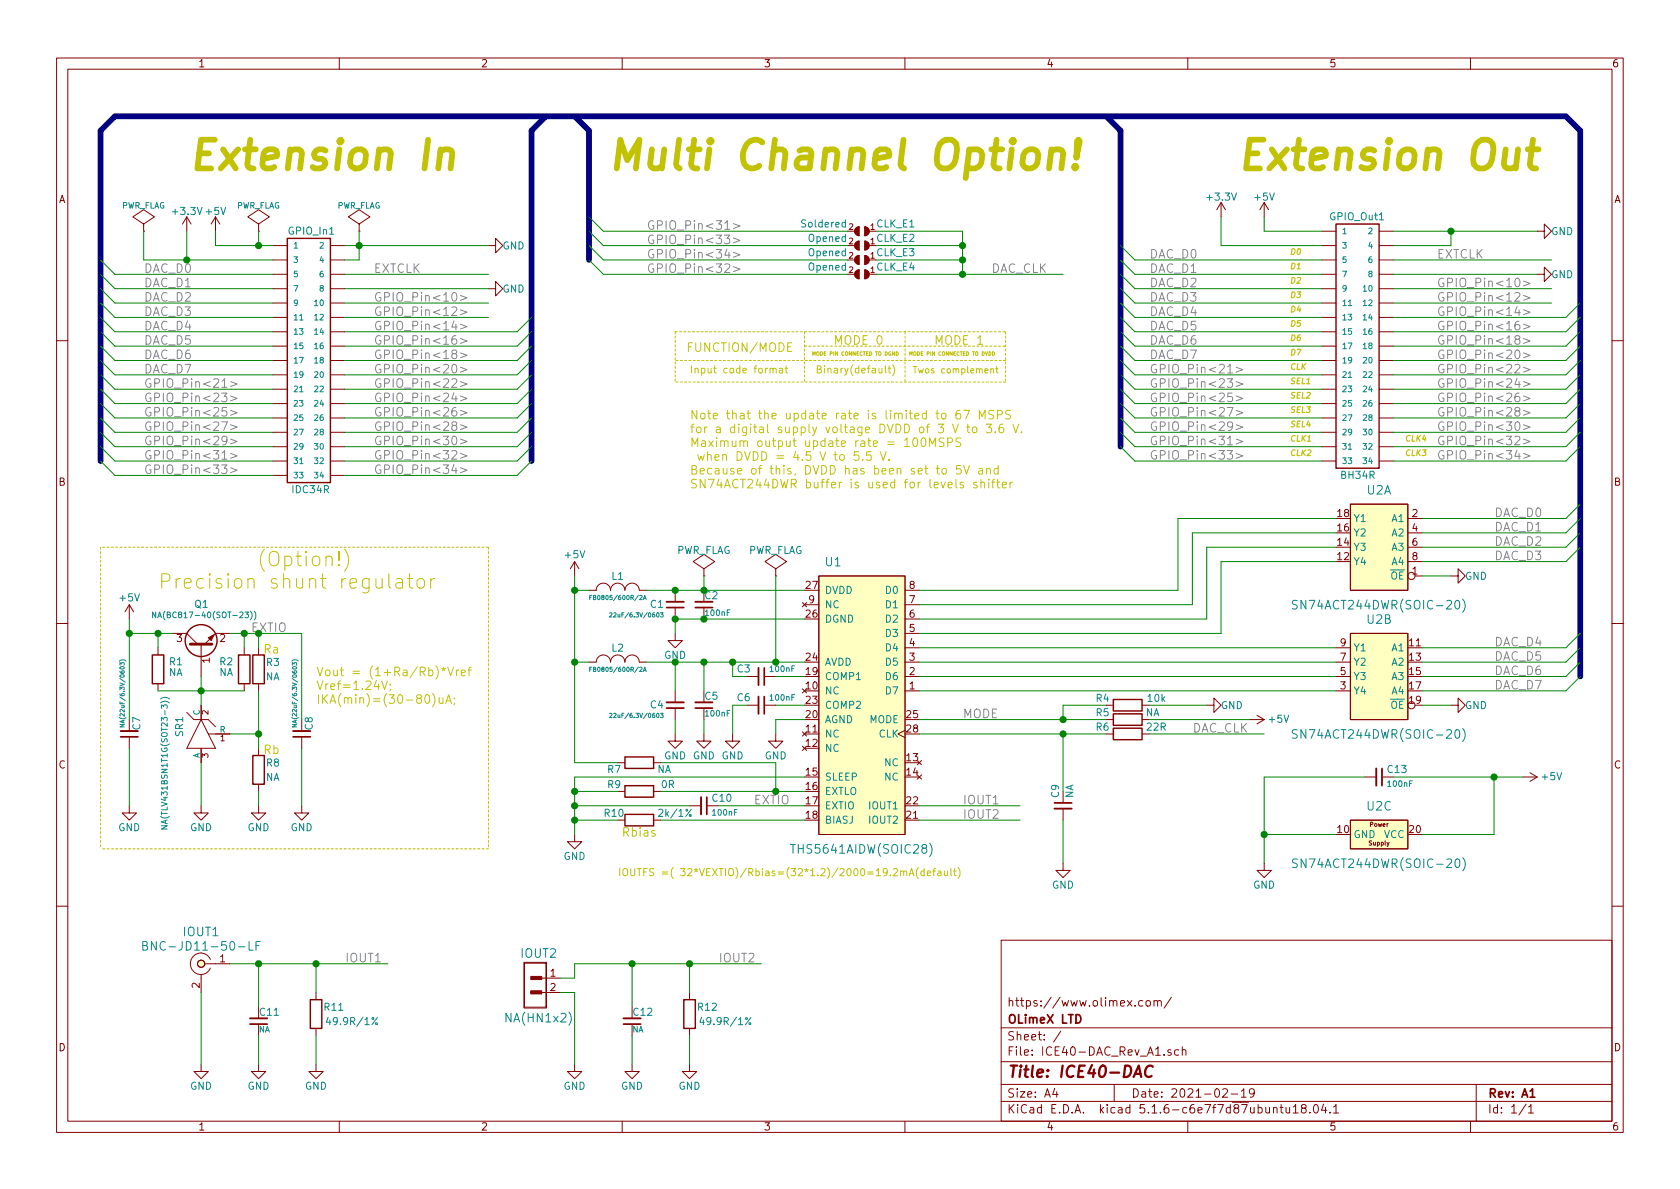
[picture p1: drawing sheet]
EESchema Schematic File Version 4
EELAYER 30 0
EELAYER END
$Descr A4 11693 8268
encoding utf-8
Sheet 1 1
Title "ICE40-DAC"
Date "2021-02-19"
Rev "A1"
Comp "OLimeX LTD"
Comment1 "https://www.olimex.com/"
Comment2 ""
Comment3 ""
Comment4 ""
$EndDescr
$Comp
L ICE40-DAC_Rev_A1:L L1
U 1 1
P 4300 4100
F 0 "L1" H 4300 4200 50  0000 C CNN
F 1 "FB0805/600R/2A" H 4300 4050 30  0000 C CNN
F 2 "OLIMEX_RLC-FP:L_0805_5MIL_DWS" H 4250 4100 60  0001 C CNN
F 3 "" H 4250 4100 60  0000 C CNN
	1    4300 4100
	-1   0    0    -1  
$EndComp
$Comp
L ICE40-DAC_Rev_A1:+5V #PWR01
U 1 1
P 8800 1500
F 0 "#PWR01" H 8800 1350 50  0001 C CNN
F 1 "+5V" H 8800 1640 50  0000 C CNN
F 2 "" H 8800 1500 60  0000 C CNN
F 3 "" H 8800 1500 60  0000 C CNN
	1    8800 1500
	1    0    0    -1  
$EndComp
$Comp
L ICE40-DAC_Rev_A1:GND #PWR02
U 1 1
P 10700 1600
F 0 "#PWR02" H 10700 1350 50  0001 C CNN
F 1 "GND" V 10700 1425 50  0000 C CNN
F 2 "" H 10700 1600 60  0000 C CNN
F 3 "" H 10700 1600 60  0000 C CNN
	1    10700 1600
	0    -1   1    0   
$EndComp
$Comp
L ICE40-DAC_Rev_A1:+3.3V #PWR03
U 1 1
P 8500 1500
F 0 "#PWR03" H 8500 1350 50  0001 C CNN
F 1 "+3.3V" H 8500 1640 50  0000 C CNN
F 2 "" H 8500 1500 60  0000 C CNN
F 3 "" H 8500 1500 60  0000 C CNN
	1    8500 1500
	-1   0    0    -1  
$EndComp
Text Notes 8600 1200 0    200  Italic 40
Extension Out
$Comp
L ICE40-DAC_Rev_A1:C C2
U 1 1
P 4900 4200
F 0 "C2" H 4900 4140 50  0000 L CNN
F 1 "100nF" H 4900 4260 40  0000 L CNN
F 2 "OLIMEX_RLC-FP:C_0402_5MIL_DWS" H 4938 4050 30  0001 C CNN
F 3 "" H 4900 4200 60  0000 C CNN
	1    4900 4200
	1    0    0    1   
$EndComp
$Comp
L ICE40-DAC_Rev_A1:C C3
U 1 1
P 5300 4700
F 0 "C3" V 5350 4525 50  0000 L CNN
F 1 "100nF" V 5350 4750 40  0000 L CNN
F 2 "OLIMEX_RLC-FP:C_0402_5MIL_DWS" H 5338 4550 30  0001 C CNN
F 3 "" H 5300 4700 60  0000 C CNN
	1    5300 4700
	0    1    -1   0   
$EndComp
$Comp
L ICE40-DAC_Rev_A1:R R6
U 1 1
P 7850 5100
F 0 "R6" H 8025 5150 50  0000 C CNN
F 1 "22R" H 7650 5150 50  0000 C CNN
F 2 "OLIMEX_RLC-FP:R_0402_5MIL_DWS" V 7780 5100 30  0001 C CNN
F 3 "" H 7850 5100 30  0000 C CNN
	1    7850 5100
	-1   0    0    -1  
$EndComp
$Comp
L ICE40-DAC_Rev_A1:C C1
U 1 1
P 4700 4200
F 0 "C1" H 4775 4200 50  0000 L CNN
F 1 "22uF/6.3V/0603" H 4775 4275 30  0000 L CNN
F 2 "OLIMEX_RLC-FP:C_0603_5MIL_DWS" H 4738 4050 30  0001 C CNN
F 3 "" H 4700 4200 60  0000 C CNN
	1    4700 4200
	-1   0    0    1   
$EndComp
$Comp
L ICE40-DAC_Rev_A1:BH34S GPIO_Out1
U 1 1
P 9500 2400
F 0 "GPIO_Out1" H 9250 3275 50  0000 L BNN
F 1 "BH34R" H 9325 1475 50  0000 L BNN
F 2 "OLIMEX_Connectors-FP:BH34R" H 9470 2150 20  0001 C CNN
F 3 "" H 9500 2300 60  0000 C CNN
	1    9500 2400
	1    0    0    -1  
$EndComp
Entry Wire Line
	7800 1700 7900 1800
Entry Wire Line
	7800 1800 7900 1900
Entry Wire Line
	7800 1900 7900 2000
Entry Wire Line
	7800 2000 7900 2100
Entry Wire Line
	7800 2100 7900 2200
Entry Wire Line
	7800 2200 7900 2300
Entry Wire Line
	7800 2300 7900 2400
Entry Wire Line
	7800 2400 7900 2500
Entry Wire Line
	7800 2500 7900 2600
Text Label 8000 1800 0    60   ~ 0
DAC_D0
Text Label 8000 1900 0    60   ~ 0
DAC_D1
Text Label 8000 2000 0    60   ~ 0
DAC_D2
Text Label 8000 2100 0    60   ~ 0
DAC_D3
Text Label 8000 2200 0    60   ~ 0
DAC_D4
Text Label 8000 2300 0    60   ~ 0
DAC_D5
Text Label 8000 2400 0    60   ~ 0
DAC_D6
Text Label 8000 2500 0    60   ~ 0
DAC_D7
Text Label 8000 2600 0    60   ~ 0
GPIO_Pin<21>
Text Label 8000 2700 0    60   ~ 0
GPIO_Pin<23>
Entry Wire Line
	7800 2800 7900 2900
Entry Wire Line
	7800 2900 7900 3000
Entry Wire Line
	7800 3000 7900 3100
Entry Wire Line
	7800 3100 7900 3200
Entry Wire Line
	11000 3000 10900 3100
Entry Wire Line
	11000 3100 10900 3200
Text Label 8000 2800 0    60   ~ 0
GPIO_Pin<25>
Text Label 8000 2900 0    60   ~ 0
GPIO_Pin<27>
Text Label 8000 3000 0    60   ~ 0
GPIO_Pin<29>
Text Label 8000 3100 0    60   ~ 0
GPIO_Pin<31>
Text Label 8000 3200 0    60   ~ 0
GPIO_Pin<33>
Text Label 10000 3200 0    60   ~ 0
GPIO_Pin<34>
Text Label 10000 3100 0    60   ~ 0
GPIO_Pin<32>
Entry Wire Line
	11000 2900 10900 3000
Text Label 10000 3000 0    60   ~ 0
GPIO_Pin<30>
Text Label 10000 2900 0    60   ~ 0
GPIO_Pin<28>
Text Label 10000 2800 0    60   ~ 0
GPIO_Pin<26>
Text Label 10000 2700 0    60   ~ 0
GPIO_Pin<24>
Text Label 10000 2600 0    60   ~ 0
GPIO_Pin<22>
Text Label 10000 2500 0    60   ~ 0
GPIO_Pin<20>
Text Label 10000 2400 0    60   ~ 0
GPIO_Pin<18>
Text Label 10000 2300 0    60   ~ 0
GPIO_Pin<16>
Text Label 10000 2200 0    60   ~ 0
GPIO_Pin<14>
Entry Wire Line
	11000 2100 10900 2200
Entry Wire Line
	11000 2200 10900 2300
Entry Wire Line
	11000 2300 10900 2400
Entry Wire Line
	11000 2400 10900 2500
Entry Wire Line
	11000 2500 10900 2600
Entry Wire Line
	11000 2600 10900 2700
Entry Wire Line
	11000 2800 10900 2900
Entry Wire Line
	11000 2700 10900 2800
Text Label 10000 2000 0    60   ~ 0
GPIO_Pin<10>
Text Label 10000 2100 0    60   ~ 0
GPIO_Pin<12>
$Comp
L ICE40-DAC_Rev_A1:GND #PWR04
U 1 1
P 10700 1900
F 0 "#PWR04" H 10700 1650 50  0001 C CNN
F 1 "GND" V 10700 1725 50  0000 C CNN
F 2 "" H 10700 1900 60  0000 C CNN
F 3 "" H 10700 1900 60  0000 C CNN
	1    10700 1900
	0    -1   1    0   
$EndComp
Text Label 10000 1800 0    60   ~ 0
EXTCLK
$Comp
L ICE40-DAC_Rev_A1:GND #PWR05
U 1 1
P 4700 4400
F 0 "#PWR05" H 4700 4150 50  0001 C CNN
F 1 "GND" H 4700 4250 50  0000 C CNN
F 2 "" H 4700 4400 60  0000 C CNN
F 3 "" H 4700 4400 60  0000 C CNN
	1    4700 4400
	-1   0    0    -1  
$EndComp
Text Label 8300 5100 0    60   ~ 0
DAC_CLK
$Comp
L ICE40-DAC_Rev_A1:+5V #PWR06
U 1 1
P 1500 1600
F 0 "#PWR06" H 1500 1450 50  0001 C CNN
F 1 "+5V" H 1500 1740 50  0000 C CNN
F 2 "" H 1500 1600 60  0000 C CNN
F 3 "" H 1500 1600 60  0000 C CNN
	1    1500 1600
	1    0    0    -1  
$EndComp
$Comp
L ICE40-DAC_Rev_A1:GND #PWR07
U 1 1
P 3400 1700
F 0 "#PWR07" H 3400 1450 50  0001 C CNN
F 1 "GND" V 3400 1525 50  0000 C CNN
F 2 "" H 3400 1700 60  0000 C CNN
F 3 "" H 3400 1700 60  0000 C CNN
	1    3400 1700
	0    -1   1    0   
$EndComp
$Comp
L ICE40-DAC_Rev_A1:+3.3V #PWR08
U 1 1
P 1300 1600
F 0 "#PWR08" H 1300 1450 50  0001 C CNN
F 1 "+3.3V" H 1300 1740 50  0000 C CNN
F 2 "" H 1300 1600 60  0000 C CNN
F 3 "" H 1300 1600 60  0000 C CNN
	1    1300 1600
	-1   0    0    -1  
$EndComp
$Comp
L ICE40-DAC_Rev_A1:BH34S GPIO_In1
U 1 1
P 2200 2500
F 0 "GPIO_In1" H 2000 3375 50  0000 L BNN
F 1 "IDC34R" H 2025 1575 50  0000 L BNN
F 2 "OLIMEX_Connectors-FP:IDC34R_PCB" H 2170 2250 20  0001 C CNN
F 3 "" H 2200 2400 60  0000 C CNN
	1    2200 2500
	1    0    0    -1  
$EndComp
Entry Wire Line
	700  1800 800  1900
Entry Wire Line
	700  1900 800  2000
Entry Wire Line
	700  2000 800  2100
Entry Wire Line
	700  2100 800  2200
Entry Wire Line
	700  2200 800  2300
Entry Wire Line
	700  2300 800  2400
Entry Wire Line
	700  2400 800  2500
Entry Wire Line
	700  2500 800  2600
Entry Wire Line
	700  2600 800  2700
Entry Wire Line
	700  2700 800  2800
Text Label 1000 1900 0    60   ~ 0
DAC_D0
Text Label 1000 2000 0    60   ~ 0
DAC_D1
Text Label 1000 2100 0    60   ~ 0
DAC_D2
Text Label 1000 2200 0    60   ~ 0
DAC_D3
Text Label 1000 2300 0    60   ~ 0
DAC_D4
Text Label 1000 2400 0    60   ~ 0
DAC_D5
Text Label 1000 2500 0    60   ~ 0
DAC_D6
Text Label 1000 2600 0    60   ~ 0
DAC_D7
Text Label 1000 2700 0    60   ~ 0
GPIO_Pin<21>
Text Label 1000 2800 0    60   ~ 0
GPIO_Pin<23>
Entry Wire Line
	700  2800 800  2900
Entry Wire Line
	700  2900 800  3000
Entry Wire Line
	700  3000 800  3100
Entry Wire Line
	700  3100 800  3200
Entry Wire Line
	700  3200 800  3300
Entry Wire Line
	3700 3100 3600 3200
Entry Wire Line
	3700 3200 3600 3300
Text Label 1000 2900 0    60   ~ 0
GPIO_Pin<25>
Text Label 1000 3000 0    60   ~ 0
GPIO_Pin<27>
Text Label 1000 3100 0    60   ~ 0
GPIO_Pin<29>
Text Label 1000 3200 0    60   ~ 0
GPIO_Pin<31>
Text Label 1000 3300 0    60   ~ 0
GPIO_Pin<33>
Text Label 2600 3300 0    60   ~ 0
GPIO_Pin<34>
Text Label 2600 3200 0    60   ~ 0
GPIO_Pin<32>
Entry Wire Line
	3700 3000 3600 3100
Text Label 2600 3100 0    60   ~ 0
GPIO_Pin<30>
Text Label 2600 3000 0    60   ~ 0
GPIO_Pin<28>
Text Label 2600 2900 0    60   ~ 0
GPIO_Pin<26>
Text Label 2600 2800 0    60   ~ 0
GPIO_Pin<24>
Text Label 2600 2700 0    60   ~ 0
GPIO_Pin<22>
Text Label 2600 2600 0    60   ~ 0
GPIO_Pin<20>
Text Label 2600 2500 0    60   ~ 0
GPIO_Pin<18>
Text Label 2600 2400 0    60   ~ 0
GPIO_Pin<16>
Text Label 2600 2300 0    60   ~ 0
GPIO_Pin<14>
Entry Wire Line
	3700 2200 3600 2300
Entry Wire Line
	3700 2300 3600 2400
Entry Wire Line
	3700 2400 3600 2500
Entry Wire Line
	3700 2500 3600 2600
Entry Wire Line
	3700 2600 3600 2700
Entry Wire Line
	3700 2700 3600 2800
Entry Wire Line
	3700 2900 3600 3000
Entry Wire Line
	3700 2800 3600 2900
Text Label 2600 2100 0    60   ~ 0
GPIO_Pin<10>
Text Label 2600 2200 0    60   ~ 0
GPIO_Pin<12>
$Comp
L ICE40-DAC_Rev_A1:GND #PWR09
U 1 1
P 3400 2000
F 0 "#PWR09" H 3400 1750 50  0001 C CNN
F 1 "GND" V 3400 1825 50  0000 C CNN
F 2 "" H 3400 2000 60  0000 C CNN
F 3 "" H 3400 2000 60  0000 C CNN
	1    3400 2000
	0    -1   1    0   
$EndComp
Text Label 2600 1900 0    60   ~ 0
EXTCLK
Text Notes 1300 1200 0    200  Italic 40
Extension In
$Comp
L ICE40-DAC_Rev_A1:R R1
U 1 1
P 1100 4650
F 0 "R1" V 1150 4525 50  0000 C CNN
F 1 "NA" V 1075 4525 50  0000 C CNN
F 2 "OLIMEX_RLC-FP:R_0402_5MIL_DWS" V 1030 4650 30  0001 C CNN
F 3 "" H 1100 4650 30  0000 C CNN
	1    1100 4650
	0    -1   -1   0   
$EndComp
$Comp
L ICE40-DAC_Rev_A1:+5V #PWR010
U 1 1
P 900 4300
F 0 "#PWR010" H 900 4150 50  0001 C CNN
F 1 "+5V" H 900 4450 50  0000 C CNN
F 2 "" H 900 4300 60  0000 C CNN
F 3 "" H 900 4300 60  0000 C CNN
	1    900  4300
	-1   0    0    -1  
$EndComp
$Comp
L ICE40-DAC_Rev_A1:R R3
U 1 1
P 1800 4650
F 0 "R3" V 1750 4550 50  0000 C CNN
F 1 "NA" V 1850 4550 50  0000 C CNN
F 2 "OLIMEX_RLC-FP:R_0402_5MIL_DWS" V 1730 4650 30  0001 C CNN
F 3 "" H 1800 4650 30  0000 C CNN
	1    1800 4650
	0    -1   1    0   
$EndComp
$Comp
L ICE40-DAC_Rev_A1:R R8
U 1 1
P 1800 5350
F 0 "R8" V 1750 5250 50  0000 C CNN
F 1 "NA" V 1850 5250 50  0000 C CNN
F 2 "OLIMEX_RLC-FP:R_0402_5MIL_DWS" V 1730 5350 30  0001 C CNN
F 3 "" H 1800 5350 30  0000 C CNN
	1    1800 5350
	0    -1   1    0   
$EndComp
$Comp
L ICE40-DAC_Rev_A1:GND #PWR011
U 1 1
P 1400 5600
F 0 "#PWR011" H 1400 5350 50  0001 C CNN
F 1 "GND" H 1400 5450 50  0000 C CNN
F 2 "" H 1400 5600 60  0000 C CNN
F 3 "" H 1400 5600 60  0000 C CNN
	1    1400 5600
	1    0    0    -1  
$EndComp
$Comp
L ICE40-DAC_Rev_A1:Q_NPN_BEC Q1
U 1 1
P 1400 4500
F 0 "Q1" V 1700 4550 50  0000 R CNN
F 1 "NA(BC817-40(SOT-23))" V 1625 4850 40  0000 R CNN
F 2 "OLIMEX_Transistors-FP:SOT23" H 1600 4600 29  0001 C CNN
F 3 "" H 1400 4500 60  0000 C CNN
	1    1400 4500
	0    -1   -1   0   
$EndComp
$Comp
L ICE40-DAC_Rev_A1:GND #PWR012
U 1 1
P 1800 5600
F 0 "#PWR012" H 1800 5350 50  0001 C CNN
F 1 "GND" H 1800 5450 50  0000 C CNN
F 2 "" H 1800 5600 60  0000 C CNN
F 3 "" H 1800 5600 60  0000 C CNN
	1    1800 5600
	1    0    0    -1  
$EndComp
$Comp
L ICE40-DAC_Rev_A1:C C7
U 1 1
P 900 5100
F 0 "C7" V 950 4975 50  0000 L CNN
F 1 "NA(22uF/6.3V/0603)" V 850 4575 30  0000 L CNN
F 2 "OLIMEX_RLC-FP:C_0603_5MIL_DWS" H 938 4950 30  0001 C CNN
F 3 "" H 900 5100 60  0000 C CNN
	1    900  5100
	1    0    0    1   
$EndComp
$Comp
L ICE40-DAC_Rev_A1:GND #PWR013
U 1 1
P 900 5600
F 0 "#PWR013" H 900 5350 50  0001 C CNN
F 1 "GND" H 900 5450 50  0000 C CNN
F 2 "" H 900 5600 60  0000 C CNN
F 3 "" H 900 5600 60  0000 C CNN
	1    900  5600
	1    0    0    -1  
$EndComp
Text Label 2000 4400 2    60   ~ 0
EXTIO
$Comp
L ICE40-DAC_Rev_A1:C C8
U 1 1
P 2100 5100
F 0 "C8" V 2150 4975 50  0000 L CNN
F 1 "NA(22uF/6.3V/0603)" V 2050 4575 30  0000 L CNN
F 2 "OLIMEX_RLC-FP:C_0603_5MIL_DWS" H 2138 4950 30  0001 C CNN
F 3 "" H 2100 5100 60  0000 C CNN
	1    2100 5100
	1    0    0    1   
$EndComp
$Comp
L ICE40-DAC_Rev_A1:GND #PWR014
U 1 1
P 2100 5600
F 0 "#PWR014" H 2100 5350 50  0001 C CNN
F 1 "GND" H 2100 5450 50  0000 C CNN
F 2 "" H 2100 5600 60  0000 C CNN
F 3 "" H 2100 5600 60  0000 C CNN
	1    2100 5600
	1    0    0    -1  
$EndComp
Text Notes 2200 4900 0    60   ~ 0
Vout = (1+Ra/Rb)*Vref\nVref=1.24V;\nIKA(min)=(30-80)uA;
Text Notes 1950 4550 2    60   ~ 0
Ra
Text Notes 1950 5250 2    60   ~ 0
Rb
$Comp
L ICE40-DAC_Rev_A1:GND #PWR015
U 1 1
P 1400 7400
F 0 "#PWR015" H 1400 7150 50  0001 C CNN
F 1 "GND" H 1400 7250 50  0000 C CNN
F 2 "" H 1400 7400 60  0000 C CNN
F 3 "" H 1400 7400 60  0000 C CNN
	1    1400 7400
	-1   0    0    -1  
$EndComp
$Comp
L ICE40-DAC_Rev_A1:TLV431BSN1T1G(SOT23-3) SR1
U 1 1
P 1400 5100
F 0 "SR1" V 1575 5075 50  0000 L BNN
F 1 "NA(TLV431BSN1T1G(SOT23-3))" V 1675 4425 40  0000 L BNN
F 2 "OLIMEX_IC-FP:SOT-23" H 1430 5250 20  0001 C CNN
F 3 "" H 1400 5100 60  0000 C CNN
	1    1400 5100
	-1   0    0    -1  
$EndComp
Text Notes 1100 4100 0    100  ~ 0
         (Option!)\nPrecision shunt regulator\n
$Comp
L ICE40-DAC_Rev_A1:C C9
U 1 1
P 7400 5600
F 0 "C9" V 7450 5650 50  0000 L CNN
F 1 "NA" V 7350 5650 50  0000 L CNN
F 2 "OLIMEX_RLC-FP:C_0402_5MIL_DWS" H 7438 5450 30  0001 C CNN
F 3 "" H 7400 5600 60  0000 C CNN
	1    7400 5600
	-1   0    0    -1  
$EndComp
$Comp
L ICE40-DAC_Rev_A1:GND #PWR016
U 1 1
P 7400 6000
F 0 "#PWR016" H 7400 5750 50  0001 C CNN
F 1 "GND" H 7400 5850 50  0000 C CNN
F 2 "" H 7400 6000 60  0000 C CNN
F 3 "" H 7400 6000 60  0000 C CNN
	1    7400 6000
	-1   0    0    -1  
$EndComp
$Comp
L ICE40-DAC_Rev_A1:PWR_FLAG #FLG017
U 1 1
P 1000 1600
F 0 "#FLG017" H 1000 1695 50  0001 C CNN
F 1 "PWR_FLAG" H 1000 1780 40  0000 C CNN
F 2 "" H 1000 1600 60  0000 C CNN
F 3 "" H 1000 1600 60  0000 C CNN
	1    1000 1600
	1    0    0    -1  
$EndComp
$Comp
L ICE40-DAC_Rev_A1:PWR_FLAG #FLG018
U 1 1
P 1800 1600
F 0 "#FLG018" H 1800 1695 50  0001 C CNN
F 1 "PWR_FLAG" H 1800 1780 40  0000 C CNN
F 2 "" H 1800 1600 60  0000 C CNN
F 3 "" H 1800 1600 60  0000 C CNN
	1    1800 1600
	1    0    0    -1  
$EndComp
$Comp
L ICE40-DAC_Rev_A1:PWR_FLAG #FLG019
U 1 1
P 2500 1600
F 0 "#FLG019" H 2500 1695 50  0001 C CNN
F 1 "PWR_FLAG" H 2500 1780 40  0000 C CNN
F 2 "" H 2500 1600 60  0000 C CNN
F 3 "" H 2500 1600 60  0000 C CNN
	1    2500 1600
	1    0    0    -1  
$EndComp
$Comp
L ICE40-DAC_Rev_A1:PWR_FLAG #FLG020
U 1 1
P 4900 4000
F 0 "#FLG020" H 4900 4095 50  0001 C CNN
F 1 "PWR_FLAG" H 4900 4180 50  0000 C CNN
F 2 "" H 4900 4000 60  0000 C CNN
F 3 "" H 4900 4000 60  0000 C CNN
	1    4900 4000
	1    0    0    -1  
$EndComp
$Comp
L ICE40-DAC_Rev_A1:BNC-JD11-50-LF IOUT1
U 1 1
P 1400 6700
F 0 "IOUT1" H 1400 6925 60  0000 C CNN
F 1 "BNC-JD11-50-LF" H 1400 6825 60  0000 C CNN
F 2 "OLIMEX_Connectors-FP:BNC-JD11-50-LF_1-IN_2-GND" H 1325 6650 60  0001 C CNN
F 3 "" H 1325 6650 60  0000 C CNN
	1    1400 6700
	1    0    0    -1  
$EndComp
Entry Wire Line
	7800 2700 7900 2800
Entry Wire Line
	7800 2600 7900 2700
Entry Wire Line
	4100 1700 4200 1800
Entry Wire Line
	4100 1800 4200 1900
Entry Wire Line
	4100 1600 4200 1700
Entry Wire Line
	4100 1500 4200 1600
$Comp
L ICE40-DAC_Rev_A1:SJ CLK_E1
U 1 1
P 6000 1600
F 0 "CLK_E1" H 5625 1625 50  0000 L BNN
F 1 "Soldered" H 6100 1625 50  0000 L BNN
F 2 "OLIMEX_Jumpers-FP:SJ" H 6008 1662 20  0001 C CNN
F 3 "" H 6000 1600 60  0000 C CNN
	1    6000 1600
	-1   0    0    -1  
$EndComp
$Comp
L ICE40-DAC_Rev_A1:SJ CLK_E2
U 1 1
P 6000 1700
F 0 "CLK_E2" H 5625 1725 50  0000 L BNN
F 1 "Opened" H 6100 1725 50  0000 L BNN
F 2 "OLIMEX_Jumpers-FP:SJ" H 6008 1762 20  0001 C CNN
F 3 "" H 6000 1700 60  0000 C CNN
	1    6000 1700
	-1   0    0    -1  
$EndComp
$Comp
L ICE40-DAC_Rev_A1:SJ CLK_E3
U 1 1
P 6000 1800
F 0 "CLK_E3" H 5625 1825 50  0000 L BNN
F 1 "Opened" H 6100 1825 50  0000 L BNN
F 2 "OLIMEX_Jumpers-FP:SJ" H 6008 1862 20  0001 C CNN
F 3 "" H 6000 1800 60  0000 C CNN
	1    6000 1800
	-1   0    0    -1  
$EndComp
$Comp
L ICE40-DAC_Rev_A1:SJ CLK_E4
U 1 1
P 6000 1900
F 0 "CLK_E4" H 5625 1925 50  0000 L BNN
F 1 "Opened" H 6100 1925 50  0000 L BNN
F 2 "OLIMEX_Jumpers-FP:SJ" H 6008 1962 20  0001 C CNN
F 3 "" H 6000 1900 60  0000 C CNN
	1    6000 1900
	-1   0    0    -1  
$EndComp
Text Notes 7600 1200 2    200  Italic 40
Multi Channel Option!
Text Notes 8975 1775 0    40   Italic 8
D0
Text Notes 8975 1875 0    40   Italic 8
D1\n
Text Notes 8975 1975 0    40   Italic 8
D2
Text Notes 8975 2075 0    40   Italic 8
D3
Text Notes 8975 2175 0    40   Italic 8
D4
Text Notes 8975 2275 0    40   Italic 8
D5
Text Notes 8975 2375 0    40   Italic 8
D6
Text Notes 8975 2475 0    40   Italic 8
D7
Text Notes 8975 2575 0    40   Italic 8
CLK
Text Notes 8975 2675 0    40   Italic 8
SEL1
Text Notes 8975 2775 0    40   Italic 8
SEL2
Text Notes 8975 2875 0    40   Italic 8
SEL3
Text Notes 8975 2975 0    40   Italic 8
SEL4
Text Label 10400 3600 0    60   ~ 0
DAC_D0
Text Label 10400 3700 0    60   ~ 0
DAC_D1
Text Label 10400 3800 0    60   ~ 0
DAC_D2
Text Label 10400 3900 0    60   ~ 0
DAC_D3
Text Label 10400 4500 0    60   ~ 0
DAC_D4
Text Label 10400 4600 0    60   ~ 0
DAC_D5
Text Label 10400 4700 0    60   ~ 0
DAC_D6
Text Label 10400 4800 0    60   ~ 0
DAC_D7
Entry Wire Line
	11000 3500 10900 3600
Entry Wire Line
	11000 3600 10900 3700
Entry Wire Line
	11000 3700 10900 3800
Entry Wire Line
	11000 3800 10900 3900
Entry Wire Line
	11000 4400 10900 4500
Entry Wire Line
	11000 4500 10900 4600
Entry Wire Line
	11000 4600 10900 4700
Entry Wire Line
	11000 4700 10900 4800
$Comp
L ICE40-DAC_Rev_A1:THS5641AIDW(SOIC28) U1
U 1 1
P 6000 4900
F 0 "U1" H 5800 5900 60  0000 C CNN
F 1 "THS5641AIDW(SOIC28)" H 6000 3900 60  0000 C CNN
F 2 "OLIMEX_IC-FP:SOIC28-300" H 6000 4900 60  0001 C CNN
F 3 "http://www.ti.com/lit/ds/symlink/ths5641a.pdf" H 6000 4900 60  0001 C CNN
F 4 "PTB" H 6000 4900 60  0001 C CNN "Note"
	1    6000 4900
	1    0    0    -1  
$EndComp
$Comp
L ICE40-DAC_Rev_A1:L L2
U 1 1
P 4300 4600
F 0 "L2" H 4300 4700 50  0000 C CNN
F 1 "FB0805/600R/2A" H 4300 4550 30  0000 C CNN
F 2 "OLIMEX_RLC-FP:L_0805_5MIL_DWS" H 4250 4600 60  0001 C CNN
F 3 "" H 4250 4600 60  0000 C CNN
	1    4300 4600
	1    0    0    -1  
$EndComp
$Comp
L ICE40-DAC_Rev_A1:C C4
U 1 1
P 4700 4900
F 0 "C4" H 4775 4900 50  0000 L CNN
F 1 "22uF/6.3V/0603" H 4775 4975 30  0000 L CNN
F 2 "OLIMEX_RLC-FP:C_0603_5MIL_DWS" H 4738 4750 30  0001 C CNN
F 3 "" H 4700 4900 60  0000 C CNN
	1    4700 4900
	-1   0    0    1   
$EndComp
$Comp
L ICE40-DAC_Rev_A1:C C5
U 1 1
P 4900 4900
F 0 "C5" H 4900 4840 50  0000 L CNN
F 1 "100nF" H 4900 4960 40  0000 L CNN
F 2 "OLIMEX_RLC-FP:C_0402_5MIL_DWS" H 4938 4750 30  0001 C CNN
F 3 "" H 4900 4900 60  0000 C CNN
	1    4900 4900
	1    0    0    1   
$EndComp
$Comp
L ICE40-DAC_Rev_A1:GND #PWR021
U 1 1
P 4700 5100
F 0 "#PWR021" H 4700 4850 50  0001 C CNN
F 1 "GND" H 4700 4950 50  0000 C CNN
F 2 "" H 4700 5100 60  0000 C CNN
F 3 "" H 4700 5100 60  0000 C CNN
	1    4700 5100
	-1   0    0    -1  
$EndComp
$Comp
L ICE40-DAC_Rev_A1:GND #PWR022
U 1 1
P 4900 5100
F 0 "#PWR022" H 4900 4850 50  0001 C CNN
F 1 "GND" H 4900 4950 50  0000 C CNN
F 2 "" H 4900 5100 60  0000 C CNN
F 3 "" H 4900 5100 60  0000 C CNN
	1    4900 5100
	-1   0    0    -1  
$EndComp
$Comp
L ICE40-DAC_Rev_A1:GND #PWR023
U 1 1
P 5400 5100
F 0 "#PWR023" H 5400 4850 50  0001 C CNN
F 1 "GND" H 5400 4950 50  0000 C CNN
F 2 "" H 5400 5100 60  0000 C CNN
F 3 "" H 5400 5100 60  0000 C CNN
	1    5400 5100
	-1   0    0    -1  
$EndComp
$Comp
L ICE40-DAC_Rev_A1:C C6
U 1 1
P 5300 4900
F 0 "C6" V 5350 4725 50  0000 L CNN
F 1 "100nF" V 5350 4950 40  0000 L CNN
F 2 "OLIMEX_RLC-FP:C_0402_5MIL_DWS" H 5338 4750 30  0001 C CNN
F 3 "" H 5300 4900 60  0000 C CNN
	1    5300 4900
	0    1    -1   0   
$EndComp
$Comp
L ICE40-DAC_Rev_A1:GND #PWR024
U 1 1
P 5100 5100
F 0 "#PWR024" H 5100 4850 50  0001 C CNN
F 1 "GND" H 5100 4950 50  0000 C CNN
F 2 "" H 5100 5100 60  0000 C CNN
F 3 "" H 5100 5100 60  0000 C CNN
	1    5100 5100
	-1   0    0    -1  
$EndComp
$Comp
L ICE40-DAC_Rev_A1:C C10
U 1 1
P 4900 5600
F 0 "C10" V 4950 5650 50  0000 L CNN
F 1 "100nF" V 4850 5650 40  0000 L CNN
F 2 "OLIMEX_RLC-FP:C_0402_5MIL_DWS" H 4938 5450 30  0001 C CNN
F 3 "" H 4900 5600 60  0000 C CNN
	1    4900 5600
	0    1    -1   0   
$EndComp
$Comp
L ICE40-DAC_Rev_A1:GND #PWR025
U 1 1
P 4000 5800
F 0 "#PWR025" H 4000 5550 50  0001 C CNN
F 1 "GND" H 4000 5650 50  0000 C CNN
F 2 "" H 4000 5800 60  0000 C CNN
F 3 "" H 4000 5800 60  0000 C CNN
	1    4000 5800
	-1   0    0    -1  
$EndComp
$Comp
L ICE40-DAC_Rev_A1:R R10
U 1 1
P 4450 5700
F 0 "R10" H 4625 5750 50  0000 C CNN
F 1 "2k/1%" H 4200 5750 50  0000 C CNN
F 2 "OLIMEX_RLC-FP:R_0402_5MIL_DWS" V 4380 5700 30  0001 C CNN
F 3 "" H 4450 5700 30  0000 C CNN
	1    4450 5700
	-1   0    0    -1  
$EndComp
$Comp
L ICE40-DAC_Rev_A1:R R9
U 1 1
P 4450 5500
F 0 "R9" H 4625 5550 50  0000 C CNN
F 1 "0R" H 4250 5550 50  0000 C CNN
F 2 "OLIMEX_RLC-FP:R_0402_5MIL_DWS" V 4380 5500 30  0001 C CNN
F 3 "" H 4450 5500 30  0000 C CNN
	1    4450 5500
	-1   0    0    -1  
$EndComp
$Comp
L ICE40-DAC_Rev_A1:R R7
U 1 1
P 4450 5300
F 0 "R7" H 4625 5350 50  0000 C CNN
F 1 "NA" H 4275 5350 50  0000 C CNN
F 2 "OLIMEX_RLC-FP:R_0402_5MIL_DWS" V 4380 5300 30  0001 C CNN
F 3 "" H 4450 5300 30  0000 C CNN
	1    4450 5300
	-1   0    0    1   
$EndComp
Text Label 5500 5600 2    60   ~ 0
EXTIO
$Comp
L ICE40-DAC_Rev_A1:R R5
U 1 1
P 7850 5000
F 0 "R5" H 8025 5050 50  0000 C CNN
F 1 "NA" H 7675 5050 50  0000 C CNN
F 2 "OLIMEX_RLC-FP:R_0402_5MIL_DWS" V 7780 5000 30  0001 C CNN
F 3 "" H 7850 5000 30  0000 C CNN
	1    7850 5000
	-1   0    0    -1  
$EndComp
$Comp
L ICE40-DAC_Rev_A1:R R4
U 1 1
P 7850 4900
F 0 "R4" H 8025 4950 50  0000 C CNN
F 1 "10k" H 7650 4950 50  0000 C CNN
F 2 "OLIMEX_RLC-FP:R_0402_5MIL_DWS" V 7780 4900 30  0001 C CNN
F 3 "" H 7850 4900 30  0000 C CNN
	1    7850 4900
	-1   0    0    -1  
$EndComp
$Comp
L ICE40-DAC_Rev_A1:GND #PWR026
U 1 1
P 8400 4900
F 0 "#PWR026" H 8400 4650 50  0001 C CNN
F 1 "GND" V 8400 4725 50  0000 C CNN
F 2 "" H 8400 4900 60  0000 C CNN
F 3 "" H 8400 4900 60  0000 C CNN
	1    8400 4900
	0    -1   1    0   
$EndComp
Text Notes 4800 3400 0    60   ~ 0
Note that the update rate is limited to 67 MSPS \nfor a digital supply voltage DVDD of 3 V to 3.6 V.\nMaximum output update rate = 100MSPS\n when DVDD = 4.5 V to 5.5 V.\nBecause of this, DVDD has been set to 5V and \nSN74ACT244DWR buffer is used for levels shifter
Text Notes 4325 5825 0    60   ~ 0
Rbias
Text Notes 4300 6100 0    50   ~ 0
IOUTFS =( 32*VEXTIO)/Rbias=(32*1.2)/2000=19.2mA(default)
Text Notes 4775 2450 0    60   ~ 0
FUNCTION/MODE
Text Notes 5800 2400 0    60   ~ 0
MODE 0
Text Notes 6500 2400 0    60   ~ 0
MODE 1
Text Notes 5650 2475 0    25   ~ 0
MODE PIN CONNECTED TO DGND
Text Notes 6325 2475 0    25   ~ 0
MODE PIN CONNECTED TO DVDD
Text Notes 4800 2600 0    50   ~ 0
Input code format
Text Notes 5675 2600 0    50   ~ 0
Binary(default)
Text Notes 6350 2600 0    45   ~ 0
Twos complement
Text Label 6700 5600 0    60   ~ 0
IOUT1
Text Label 6700 5700 0    60   ~ 0
IOUT2
Text Label 2400 6700 0    60   ~ 0
IOUT1
$Comp
L ICE40-DAC_Rev_A1:C C11
U 1 1
P 1800 7100
F 0 "C11" H 1800 7040 50  0000 L CNN
F 1 "NA" H 1800 7160 40  0000 L CNN
F 2 "OLIMEX_RLC-FP:C_0402_5MIL_DWS" H 1838 6950 30  0001 C CNN
F 3 "" H 1800 7100 60  0000 C CNN
	1    1800 7100
	1    0    0    1   
$EndComp
$Comp
L ICE40-DAC_Rev_A1:GND #PWR027
U 1 1
P 1800 7400
F 0 "#PWR027" H 1800 7150 50  0001 C CNN
F 1 "GND" H 1800 7250 50  0000 C CNN
F 2 "" H 1800 7400 60  0000 C CNN
F 3 "" H 1800 7400 60  0000 C CNN
	1    1800 7400
	-1   0    0    -1  
$EndComp
$Comp
L ICE40-DAC_Rev_A1:GND #PWR028
U 1 1
P 4000 7400
F 0 "#PWR028" H 4000 7150 50  0001 C CNN
F 1 "GND" H 4000 7250 50  0000 C CNN
F 2 "" H 4000 7400 60  0000 C CNN
F 3 "" H 4000 7400 60  0000 C CNN
	1    4000 7400
	-1   0    0    -1  
$EndComp
Text Label 5000 6700 0    60   ~ 0
IOUT2
$Comp
L ICE40-DAC_Rev_A1:C C12
U 1 1
P 4400 7100
F 0 "C12" H 4400 7040 50  0000 L CNN
F 1 "NA" H 4400 7160 40  0000 L CNN
F 2 "OLIMEX_RLC-FP:C_0402_5MIL_DWS" H 4438 6950 30  0001 C CNN
F 3 "" H 4400 7100 60  0000 C CNN
	1    4400 7100
	1    0    0    1   
$EndComp
$Comp
L ICE40-DAC_Rev_A1:GND #PWR029
U 1 1
P 4400 7400
F 0 "#PWR029" H 4400 7150 50  0001 C CNN
F 1 "GND" H 4400 7250 50  0000 C CNN
F 2 "" H 4400 7400 60  0000 C CNN
F 3 "" H 4400 7400 60  0000 C CNN
	1    4400 7400
	-1   0    0    -1  
$EndComp
Text Label 6900 1900 0    60   ~ 0
DAC_CLK
Text Label 4500 1600 0    60   ~ 0
GPIO_Pin<31>
Text Label 4500 1700 0    60   ~ 0
GPIO_Pin<33>
Text Label 4500 1800 0    60   ~ 0
GPIO_Pin<34>
Text Label 4500 1900 0    60   ~ 0
GPIO_Pin<32>
Text Notes 8975 3075 0    40   Italic 8
CLK1
Text Notes 8975 3175 0    40   Italic 8
CLK2
Text Notes 9775 3175 0    40   Italic 8
CLK3
Text Notes 9775 3075 0    40   Italic 8
CLK4
$Comp
L ICE40-DAC_Rev_A1:PWR_FLAG #FLG030
U 1 1
P 5400 4000
F 0 "#FLG030" H 5400 4095 50  0001 C CNN
F 1 "PWR_FLAG" H 5400 4180 50  0000 C CNN
F 2 "" H 5400 4000 60  0000 C CNN
F 3 "" H 5400 4000 60  0000 C CNN
	1    5400 4000
	1    0    0    -1  
$EndComp
Text Label 6700 5000 0    60   ~ 0
MODE
$Comp
L ICE40-DAC_Rev_A1:R R2
U 1 1
P 1700 4650
F 0 "R2" V 1750 4525 50  0000 C CNN
F 1 "NA" V 1675 4525 50  0000 C CNN
F 2 "OLIMEX_RLC-FP:R_0402_5MIL_DWS" V 1630 4650 30  0001 C CNN
F 3 "" H 1700 4650 30  0000 C CNN
	1    1700 4650
	0    1    -1   0   
$EndComp
$Comp
L ICE40-DAC_Rev_A1:R R11
U 1 1
P 2200 7050
F 0 "R11" V 2150 6925 50  0000 C CNN
F 1 "49.9R/1%" V 2250 6800 50  0000 C CNN
F 2 "OLIMEX_RLC-FP:R_0603_5MIL_DWS" V 2130 7050 30  0001 C CNN
F 3 "" H 2200 7050 30  0000 C CNN
	1    2200 7050
	0    -1   1    0   
$EndComp
$Comp
L ICE40-DAC_Rev_A1:GND #PWR031
U 1 1
P 2200 7400
F 0 "#PWR031" H 2200 7150 50  0001 C CNN
F 1 "GND" H 2200 7250 50  0000 C CNN
F 2 "" H 2200 7400 60  0000 C CNN
F 3 "" H 2200 7400 60  0000 C CNN
	1    2200 7400
	-1   0    0    -1  
$EndComp
$Comp
L ICE40-DAC_Rev_A1:R R12
U 1 1
P 4800 7050
F 0 "R12" V 4750 6925 50  0000 C CNN
F 1 "49.9R/1%" V 4850 6800 50  0000 C CNN
F 2 "OLIMEX_RLC-FP:R_0603_5MIL_DWS" V 4730 7050 30  0001 C CNN
F 3 "" H 4800 7050 30  0000 C CNN
	1    4800 7050
	0    -1   1    0   
$EndComp
$Comp
L ICE40-DAC_Rev_A1:GND #PWR032
U 1 1
P 4800 7400
F 0 "#PWR032" H 4800 7150 50  0001 C CNN
F 1 "GND" H 4800 7250 50  0000 C CNN
F 2 "" H 4800 7400 60  0000 C CNN
F 3 "" H 4800 7400 60  0000 C CNN
	1    4800 7400
	-1   0    0    -1  
$EndComp
$Comp
L ICE40-DAC_Rev_A1:SN74ALVC244PWR(TSSOP-20) U2
U 1 1
P 9600 3800
F 0 "U2" H 9600 4200 60  0000 C CNN
F 1 "SN74ACT244DWR(SOIC-20)" H 9600 3400 60  0000 C CNN
F 2 "OLIMEX_IC-FP:SOIC20_300mil" H 9600 3700 60  0001 C CNN
F 3 "" H 9600 3700 60  0000 C CNN
	1    9600 3800
	-1   0    0    -1  
$EndComp
$Comp
L ICE40-DAC_Rev_A1:SN74ALVC244PWR(TSSOP-20) U2
U 2 1
P 9600 4700
F 0 "U2" H 9600 5100 60  0000 C CNN
F 1 "SN74ACT244DWR(SOIC-20)" H 9600 4300 60  0000 C CNN
F 2 "OLIMEX_IC-FP:SOIC20_300mil" H 9600 4600 60  0001 C CNN
F 3 "" H 9600 4600 60  0000 C CNN
	2    9600 4700
	-1   0    0    -1  
$EndComp
$Comp
L ICE40-DAC_Rev_A1:SN74ALVC244PWR(TSSOP-20) U2
U 3 1
P 9600 5800
F 0 "U2" H 9600 6000 60  0000 C CNN
F 1 "SN74ACT244DWR(SOIC-20)" H 9600 5600 60  0000 C CNN
F 2 "OLIMEX_IC-FP:SOIC20_300mil" H 9600 5700 60  0001 C CNN
F 3 "" H 9600 5700 60  0000 C CNN
	3    9600 5800
	1    0    0    -1  
$EndComp
$Comp
L ICE40-DAC_Rev_A1:+5V #PWR033
U 1 1
P 4000 4000
F 0 "#PWR033" H 4000 3850 50  0001 C CNN
F 1 "+5V" H 4000 4150 50  0000 C CNN
F 2 "" H 4000 4000 60  0000 C CNN
F 3 "" H 4000 4000 60  0000 C CNN
	1    4000 4000
	-1   0    0    -1  
$EndComp
$Comp
L ICE40-DAC_Rev_A1:+5V #PWR034
U 1 1
P 8700 5000
F 0 "#PWR034" H 8700 4850 50  0001 C CNN
F 1 "+5V" V 8700 5200 50  0000 C CNN
F 2 "" H 8700 5000 60  0000 C CNN
F 3 "" H 8700 5000 60  0000 C CNN
	1    8700 5000
	0    1    -1   0   
$EndComp
$Comp
L ICE40-DAC_Rev_A1:C C13
U 1 1
P 9600 5400
F 0 "C13" V 9650 5450 50  0000 L CNN
F 1 "100nF" V 9550 5450 40  0000 L CNN
F 2 "OLIMEX_RLC-FP:C_0402_5MIL_DWS" H 9638 5250 30  0001 C CNN
F 3 "" H 9600 5400 60  0000 C CNN
	1    9600 5400
	0    1    -1   0   
$EndComp
$Comp
L ICE40-DAC_Rev_A1:GND #PWR035
U 1 1
P 10100 4900
F 0 "#PWR035" H 10100 4650 50  0001 C CNN
F 1 "GND" V 10100 4725 50  0000 C CNN
F 2 "" H 10100 4900 60  0000 C CNN
F 3 "" H 10100 4900 60  0000 C CNN
	1    10100 4900
	0    -1   1    0   
$EndComp
$Comp
L ICE40-DAC_Rev_A1:+5V #PWR036
U 1 1
P 10600 5400
F 0 "#PWR036" H 10600 5250 50  0001 C CNN
F 1 "+5V" V 10600 5600 50  0000 C CNN
F 2 "" H 10600 5400 60  0000 C CNN
F 3 "" H 10600 5400 60  0000 C CNN
	1    10600 5400
	0    1    -1   0   
$EndComp
$Comp
L ICE40-DAC_Rev_A1:GND #PWR037
U 1 1
P 8800 6000
F 0 "#PWR037" H 8800 5750 50  0001 C CNN
F 1 "GND" H 8800 5850 50  0000 C CNN
F 2 "" H 8800 6000 60  0000 C CNN
F 3 "" H 8800 6000 60  0000 C CNN
	1    8800 6000
	-1   0    0    -1  
$EndComp
Wire Wire Line
	9200 1600 8800 1600
Wire Wire Line
	8800 1600 8800 1500
Wire Wire Line
	9700 1600 10100 1600
Wire Wire Line
	9200 1700 8500 1700
Wire Wire Line
	8500 1700 8500 1500
Wire Bus Line
	7800 900  7700 800 
Wire Bus Line
	800  800  10900 800 
Wire Bus Line
	10900 800  11000 900 
Wire Wire Line
	9700 1700 10100 1700
Wire Wire Line
	10100 1700 10100 1600
Connection ~ 10100 1600
Wire Wire Line
	9200 1800 7900 1800
Wire Wire Line
	9200 1900 7900 1900
Wire Wire Line
	9200 2000 7900 2000
Wire Wire Line
	9200 2100 7900 2100
Wire Wire Line
	9200 2200 7900 2200
Wire Wire Line
	9200 2300 7900 2300
Wire Wire Line
	9200 2400 7900 2400
Wire Wire Line
	9200 2500 7900 2500
Wire Wire Line
	9200 2600 7900 2600
Wire Wire Line
	9200 2700 7900 2700
Wire Wire Line
	9200 2800 7900 2800
Wire Wire Line
	9200 2900 7900 2900
Wire Wire Line
	9200 3000 7900 3000
Wire Wire Line
	9200 3100 7900 3100
Wire Wire Line
	9200 3200 7900 3200
Wire Wire Line
	9700 3200 10900 3200
Wire Wire Line
	9700 3100 10900 3100
Wire Wire Line
	9700 3000 10900 3000
Wire Wire Line
	9700 2900 10900 2900
Wire Wire Line
	9700 2800 10900 2800
Wire Wire Line
	9700 2700 10900 2700
Wire Wire Line
	9700 2600 10900 2600
Wire Wire Line
	9700 2500 10900 2500
Wire Wire Line
	9700 2400 10900 2400
Wire Wire Line
	9700 2300 10900 2300
Wire Wire Line
	9700 2200 10900 2200
Wire Wire Line
	10800 2000 9700 2000
Wire Wire Line
	10800 2100 9700 2100
Wire Wire Line
	9700 1900 10700 1900
Wire Wire Line
	10800 1800 9700 1800
Wire Wire Line
	4000 4000 4000 4100
Wire Wire Line
	4500 4100 4700 4100
Wire Wire Line
	4700 4300 4900 4300
Connection ~ 4900 4100
Connection ~ 4900 4300
Wire Wire Line
	4700 4300 4700 4400
Connection ~ 4700 4300
Connection ~ 4700 4100
Wire Wire Line
	4000 4100 4100 4100
Wire Wire Line
	8800 5100 8000 5100
Wire Wire Line
	6400 5100 7400 5100
Wire Wire Line
	1500 1700 1800 1700
Wire Wire Line
	1500 1700 1500 1600
Wire Wire Line
	2400 1700 2500 1700
Wire Wire Line
	1000 1800 1300 1800
Wire Wire Line
	1300 1800 1300 1600
Wire Wire Line
	2500 1800 2400 1800
Wire Wire Line
	2500 1600 2500 1700
Connection ~ 2500 1700
Wire Wire Line
	1900 1900 800  1900
Wire Wire Line
	1900 2000 800  2000
Wire Wire Line
	1900 2100 800  2100
Wire Wire Line
	1900 2200 800  2200
Wire Wire Line
	1900 2300 800  2300
Wire Wire Line
	1900 2400 800  2400
Wire Wire Line
	1900 2500 800  2500
Wire Wire Line
	1900 2600 800  2600
Wire Wire Line
	1900 2700 800  2700
Wire Wire Line
	1900 2800 800  2800
Wire Wire Line
	1900 2900 800  2900
Wire Wire Line
	1900 3000 800  3000
Wire Wire Line
	1900 3100 800  3100
Wire Wire Line
	1900 3200 800  3200
Wire Wire Line
	1900 3300 800  3300
Wire Wire Line
	2400 3300 3600 3300
Wire Wire Line
	2400 3200 3600 3200
Wire Wire Line
	2400 3100 3600 3100
Wire Wire Line
	2400 3000 3600 3000
Wire Wire Line
	2400 2900 3600 2900
Wire Wire Line
	2400 2800 3600 2800
Wire Wire Line
	2400 2700 3600 2700
Wire Wire Line
	2400 2600 3600 2600
Wire Wire Line
	2400 2500 3600 2500
Wire Wire Line
	2400 2400 3600 2400
Wire Wire Line
	2400 2300 3600 2300
Wire Wire Line
	3400 2100 2400 2100
Wire Wire Line
	3400 2200 2400 2200
Wire Wire Line
	2400 2000 3400 2000
Wire Wire Line
	3400 1900 2400 1900
Wire Bus Line
	700  900  800  800 
Wire Bus Line
	3700 900  3800 800 
Wire Wire Line
	900  4400 1100 4400
Wire Wire Line
	900  4300 900  4400
Wire Wire Line
	1400 5300 1400 5600
Wire Wire Line
	1400 4700 1400 4800
Wire Wire Line
	1100 4800 1400 4800
Connection ~ 1400 4800
Wire Wire Line
	1800 4400 1800 4500
Wire Wire Line
	1600 5100 1800 5100
Wire Wire Line
	1800 4800 1800 5100
Connection ~ 1800 5100
Wire Wire Line
	1800 5600 1800 5500
Wire Wire Line
	1100 4500 1100 4400
Connection ~ 1100 4400
Connection ~ 900  4400
Wire Wire Line
	900  5600 900  5200
Connection ~ 1800 4400
Wire Wire Line
	2100 5600 2100 5200
Wire Wire Line
	2100 4400 2100 5000
Wire Wire Line
	1600 4400 1700 4400
Wire Wire Line
	1400 6900 1400 7400
Wire Wire Line
	7400 5100 7400 5500
Connection ~ 7400 5100
Wire Notes Line
	3400 3800 700  3800
Wire Notes Line
	700  3800 700  5900
Wire Notes Line
	3400 3800 3400 5900
Wire Wire Line
	7400 6000 7400 5700
Wire Wire Line
	1000 1800 1000 1600
Connection ~ 1300 1800
Wire Wire Line
	1800 1600 1800 1700
Connection ~ 1800 1700
Wire Wire Line
	4900 4100 4900 4000
Wire Wire Line
	5900 1600 4200 1600
Wire Wire Line
	5900 1700 4200 1700
Wire Wire Line
	5900 1800 4200 1800
Wire Wire Line
	5900 1900 4200 1900
Wire Wire Line
	6700 1600 6100 1600
Wire Wire Line
	6100 1700 6700 1700
Wire Wire Line
	6700 1600 6700 1700
Wire Wire Line
	6100 1900 6700 1900
Wire Wire Line
	6700 1800 6100 1800
Connection ~ 6700 1700
Connection ~ 6700 1800
Wire Notes Line
	3400 5900 700  5900
Wire Wire Line
	10900 3600 9900 3600
Wire Wire Line
	10900 3700 9900 3700
Wire Wire Line
	10900 3800 9900 3800
Wire Wire Line
	10900 3900 9900 3900
Wire Wire Line
	10900 4500 9900 4500
Wire Wire Line
	10900 4600 9900 4600
Wire Wire Line
	10900 4700 9900 4700
Wire Wire Line
	10900 4800 9900 4800
Connection ~ 6700 1900
Wire Bus Line
	4000 800  4100 900 
Wire Wire Line
	1600 6700 1800 6700
Wire Wire Line
	4000 4600 4100 4600
Connection ~ 4000 4100
Wire Wire Line
	4500 4600 4700 4600
Wire Wire Line
	4700 4800 4700 4600
Connection ~ 4700 4600
Wire Wire Line
	4900 4800 4900 4600
Connection ~ 4900 4600
Wire Wire Line
	4700 5100 4700 5000
Wire Wire Line
	4900 5100 4900 5000
Wire Wire Line
	5600 5000 5400 5000
Wire Wire Line
	5400 5000 5400 5100
Wire Wire Line
	5600 4700 5400 4700
Wire Wire Line
	5200 4700 5100 4700
Wire Wire Line
	5100 4700 5100 4600
Connection ~ 5100 4600
Wire Wire Line
	5600 4900 5400 4900
Wire Wire Line
	5200 4900 5100 4900
Wire Wire Line
	5100 4900 5100 5100
Wire Wire Line
	5000 5600 5600 5600
Wire Wire Line
	4000 5400 4000 5500
Wire Wire Line
	4000 5600 4800 5600
Wire Wire Line
	4600 5700 5600 5700
Wire Wire Line
	4300 5700 4000 5700
Connection ~ 4000 5700
Wire Wire Line
	4300 5500 4000 5500
Connection ~ 4000 5600
Wire Wire Line
	5600 5400 4000 5400
Connection ~ 4000 5500
Wire Wire Line
	4600 5500 5400 5500
Wire Wire Line
	4000 5300 4300 5300
Connection ~ 4000 4600
Wire Wire Line
	4600 5300 5400 5300
Wire Wire Line
	5400 5300 5400 5500
Connection ~ 5400 5500
Wire Wire Line
	6400 5000 7400 5000
Wire Wire Line
	8000 5000 8700 5000
Wire Wire Line
	7700 4900 7400 4900
Wire Wire Line
	7400 4900 7400 5000
Connection ~ 7400 5000
Wire Wire Line
	8400 4900 8000 4900
Wire Notes Line
	5600 2300 5600 2650
Wire Notes Line
	4700 2300 4700 2650
Wire Notes Line
	4700 2300 7000 2300
Wire Notes Line
	5600 2400 7000 2400
Wire Notes Line
	6300 2300 6300 2650
Wire Notes Line
	7000 2300 7000 2650
Wire Notes Line
	7000 2500 4700 2500
Wire Notes Line
	7000 2650 4700 2650
Wire Wire Line
	6400 5600 7100 5600
Wire Wire Line
	6400 5700 7100 5700
Wire Wire Line
	1800 7000 1800 6700
Connection ~ 1800 6700
Wire Wire Line
	1800 7400 1800 7200
Wire Wire Line
	4000 6900 4000 7400
Wire Wire Line
	4000 6700 4400 6700
Wire Wire Line
	4400 7000 4400 6700
Connection ~ 4400 6700
Wire Wire Line
	4400 7400 4400 7200
Wire Wire Line
	5400 4000 5400 4600
Connection ~ 5400 4600
Wire Wire Line
	1700 4500 1700 4400
Connection ~ 1700 4400
Wire Wire Line
	2200 6900 2200 6700
Connection ~ 2200 6700
Wire Wire Line
	2200 7400 2200 7200
Wire Wire Line
	4800 7400 4800 7200
Wire Wire Line
	4800 6900 4800 6700
Connection ~ 4800 6700
Wire Wire Line
	9300 4500 6400 4500
Wire Wire Line
	9300 4600 6400 4600
Wire Wire Line
	9300 4700 6400 4700
Wire Wire Line
	9300 4800 6400 4800
Wire Wire Line
	9300 3900 8500 3900
Wire Wire Line
	8500 3900 8500 4400
Wire Wire Line
	8500 4400 6400 4400
Wire Wire Line
	9300 3800 8400 3800
Wire Wire Line
	8400 3800 8400 4300
Wire Wire Line
	8400 4300 6400 4300
Wire Wire Line
	9300 3700 8300 3700
Wire Wire Line
	8300 3700 8300 4200
Wire Wire Line
	8300 4200 6400 4200
Wire Wire Line
	9300 3600 8200 3600
Wire Wire Line
	8200 3600 8200 4100
Wire Wire Line
	8200 4100 6400 4100
Wire Wire Line
	10100 4000 9900 4000
Wire Wire Line
	10100 4900 9900 4900
Wire Wire Line
	9900 5800 10400 5800
Wire Wire Line
	10400 5800 10400 5400
Wire Wire Line
	9700 5400 10400 5400
Wire Wire Line
	9500 5400 8800 5400
Wire Wire Line
	8800 5400 8800 5800
Wire Wire Line
	8800 5800 9300 5800
Connection ~ 10400 5400
Connection ~ 8800 5800
$Comp
L ICE40-DAC_Rev_A1:GND #PWR038
U 1 1
P 10100 4000
F 0 "#PWR038" H 10100 3750 50  0001 C CNN
F 1 "GND" V 10100 3825 50  0000 C CNN
F 2 "" H 10100 4000 60  0000 C CNN
F 3 "" H 10100 4000 60  0000 C CNN
	1    10100 4000
	0    -1   1    0   
$EndComp
$Comp
L ICE40-DAC_Rev_A1:CON2 IOUT2
U 1 1
P 3800 6800
F 0 "IOUT2" H 3750 6975 60  0000 C CNN
F 1 "NA(HN1x2)" H 3750 6525 60  0000 C CNN
F 2 "OLIMEX_Connectors-FP:HN1x2" H 3725 6750 60  0001 C CNN
F 3 "" H 3725 6750 60  0000 C CNN
	1    3800 6800
	1    0    0    -1  
$EndComp
Wire Wire Line
	3900 6800 4000 6800
Wire Wire Line
	4000 6800 4000 6700
Wire Wire Line
	3900 6900 4000 6900
Wire Wire Line
	10100 1600 10700 1600
Wire Wire Line
	4900 4100 5600 4100
Wire Wire Line
	4900 4300 5600 4300
Wire Wire Line
	4700 4100 4900 4100
Wire Wire Line
	2500 1700 3400 1700
Wire Wire Line
	2500 1700 2500 1800
Wire Wire Line
	1400 4800 1400 4900
Wire Wire Line
	1400 4800 1700 4800
Wire Wire Line
	1800 5100 1800 5200
Wire Wire Line
	1100 4400 1200 4400
Wire Wire Line
	900  4400 900  5000
Wire Wire Line
	1800 4400 2100 4400
Wire Wire Line
	7400 5100 7700 5100
Wire Wire Line
	1300 1800 1900 1800
Wire Wire Line
	1800 1700 1900 1700
Wire Wire Line
	6700 1700 6700 1800
Wire Wire Line
	6700 1800 6700 1900
Wire Wire Line
	6700 1900 7400 1900
Wire Wire Line
	4000 4100 4000 4600
Wire Wire Line
	4700 4600 4900 4600
Wire Wire Line
	4900 4600 5100 4600
Wire Wire Line
	5100 4600 5400 4600
Wire Wire Line
	4000 5700 4000 5800
Wire Wire Line
	4000 5600 4000 5700
Wire Wire Line
	4000 5500 4000 5600
Wire Wire Line
	4000 4600 4000 5300
Wire Wire Line
	5400 5500 5600 5500
Wire Wire Line
	7400 5000 7700 5000
Wire Wire Line
	1800 6700 2200 6700
Wire Wire Line
	4400 6700 4800 6700
Wire Wire Line
	5400 4600 5600 4600
Wire Wire Line
	1700 4400 1800 4400
Wire Wire Line
	2200 6700 2700 6700
Wire Wire Line
	4800 6700 5300 6700
Wire Wire Line
	10400 5400 10600 5400
Wire Wire Line
	8800 5800 8800 6000
Wire Bus Line
	4100 900  4100 1800
Wire Bus Line
	3700 900  3700 3200
Wire Bus Line
	7800 900  7800 3100
Wire Bus Line
	700  900  700  3200
Wire Bus Line
	11000 900  11000 4700
$EndSCHEMATC
